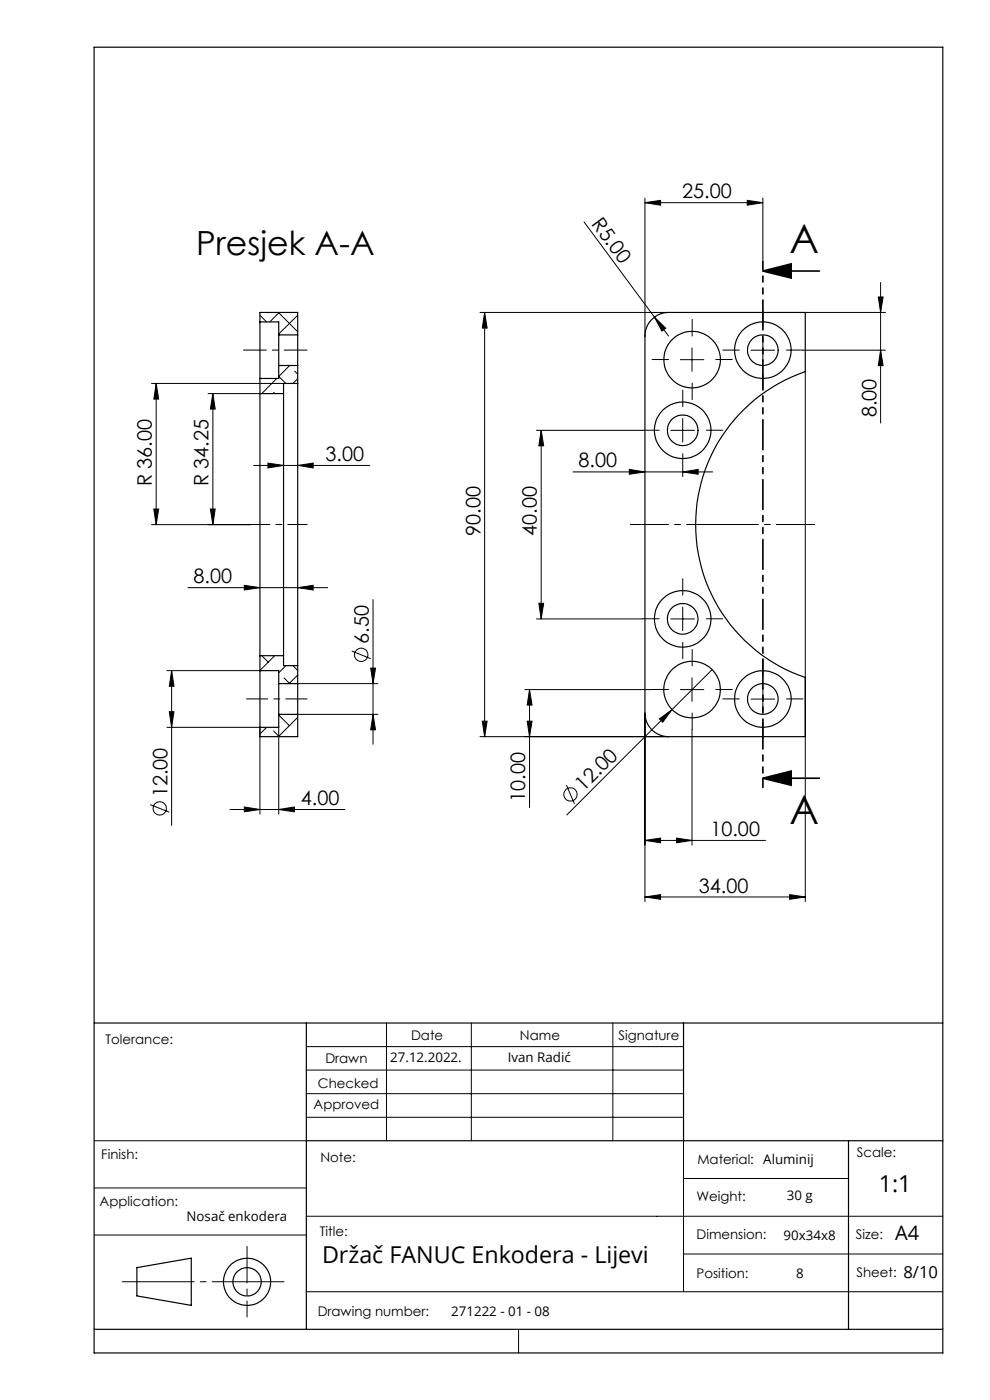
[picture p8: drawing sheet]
<svg xmlns="http://www.w3.org/2000/svg" width="210mm" height="297mm" viewBox="0 0 210 297" stroke-linecap="round" stroke-linejoin="round" font-family="sans-serif">
<g fill="none" stroke="#000" stroke-width=".21">
<path d="M123.9 47.1l14.9 20.2M136.8 43l3.3-.5v1zM136.8 42v29.3M136.8 43h25M158.5 42.5l3.3 .5-3.3 .5zM161.8 42v13.5M186.8 59.9v29.8M55.1 66.9l1.5 1.4M59.1 66.3l4 4.1M59.2 66.3l-2 2M61.5 77.5l-2.4 2.4 1.5 1.4M62.5 78.7l.6 .7"/>
<path d="M63.1 66.9l-4 4M101.8 66.3h40M102.8 66.3l.5 3.3h-1zM102.8 66.3v90M138.8 67.3l2.4 2.3-.8 .6zM138.8 67.3l3 4M144.3 76.3h5M146.8 73.8v5M159.3 74.3h5M161.8 71.8v5M170.3 74.3h17.5M170.8 78.8v112.5"/>
<path d="M170.8 66.3h17M186.3 63h1l-.5 3.3zM186.8 74.3l.5 3.3h-1zM32.1 81.3h28M33.1 81.3l.6 3.4h-1.1zM33.1 81.3v30M44.1 83.5h11M45.2 83.5l.4 3.3h-1zM45.2 83.5v27.8M53.8 98.7h24.6M56.8 98.2l3.3 .5-3.3 .6zM58 83.2l.3 .3"/>
<path d="M58.7 80.3l-3.2 3.2M60.1 83.4l-.1 .1M63.1 80.4l-1 .9M63.1 98.7l3.3-.5v1.1zM113.8 91.3h22.5M114.8 91.3l.5 3.3h-1zM114.8 91.3v40M133.5 99.6l3.3 .5-3.3 .5zM142.3 91.3h5M144.8 88.8v5M144.8 99.8v1.3M32.1 111.3h21"/>
<path d="M32.6 108h1.1l-.6 3.3zM44.6 108h1l-.4 3.3zM121.5 100.1h29.7M144.8 100.1l3.3-.5v1zM39.9 124.7h29.6M51.8 124.2l3.3 .5-3.3 .5zM55.5 139.1l1.4 1.4M58.3 139.1l-3.2 3.1M60 139.1l.1 .1M63.1 124.7l3.3-.5v1zM74.6 138.1l4 1.6M79.1 127.2v30.7"/>
<path d="M113.8 131.3h22.5M114.3 128h1l-.5 3.3zM142.3 131.3h5M144.8 128.8v5M35.4 154.3h19.7v18.4M35.4 142.3h19.7M35.9 151h1l-.5 3.3zM36.4 142.3l.5 3.3h-1zM36.4 142.3v32.8M56.6 154.3l-1.5 1.4M58 155.1l1.2 1.2M59.1 154.3v18.4"/>
<path d="M59.3 151.5l-.2 .2 2.3 2.2M60.3 143.8l1.2 1.2M60.6 141.2l-1.5 1.5M62.1 141.2l1 1M63.1 152.2l-4 4.1M63.1 143.2l-1.8 1.8M63.1 145h17.1M63.1 151.5h17.1M78.6 141.7h1.1l-.6 3.3zM79.1 151.5l.6 3.3h-1.1zM101.8 156.3h40M102.3 153h1l-.5 3.3z"/>
<path d="M111.3 146.3h27M111.8 153h1.1l-.6 3.3zM112.3 146.3l.6 3.3h-1.1zM112.3 146.3v25M136.8 151.3v40M139.9 152.5l2.7-2-2 2.7zM142.6 150.5l-22.4 22.4M144.3 146.3h5M146.8 154.8v24.5M146.8 143.8v5M151.1 142.1l-8.5 8.4M159.3 148.3h5"/>
<path d="M161.8 145.8v5M31.9 170.7l4 1.6M48.8 171.7h24.4M51.8 171.2l3.3 .5-3.3 .5zM59.1 171.7l3.3-.5v1zM120.2 166.5l1.6 4M136.8 178.3l3.3-.5v1zM136.8 178.3h25.6M143.5 177.8l3.3 .5-3.3 .5zM136.8 190.3l3.3-.5v1zM136.8 190.3h34M167.5 189.8l3.3 .5-3.3 .5z"/>
<path d="M82 217v25M100 217v25M130 217v25M65 222h80M65 227h80M65 232h80M65 237h80M20 242h45M20 252h45M65 258h135M145 242v32M145 250h35"/>
<path d="M20 262h45M65 274h135M145 266h55M110 282v5"/>
<circle cx="76.6" cy="138.9" r="1.42"/>
<circle cx="33.9" cy="171.5" r="1.41"/>
<circle cx="121" cy="168.5" r="1.41"/>
</g>
<path d="M161.8 57.5l6-1.5v3zM161.8 57.5h12M161.8 165.1l6-1.5v3zM161.8 165.1h12" fill="none" stroke="#000" stroke-width=".35"/>
<g fill="none" stroke="#000" stroke-width=".25">
<path d="M20 10h180v277h-180zM55.1 68.3v12M55.1 68.3v-2h8v4.7M55.1 68.3h4v2.7M59.1 71v6.5M59.1 71h4M59.1 77.5h4M59.1 77.5v2.8h-4M63.1 71v6.5M63.1 77.5v3.8M138.1 68a4.9 4.9 0 0 1 3.7-1.7h29v12.5a34.3 34.3 0 0 0-23.2 32.5 34.3 34.3 0 0 0 23.2 32.4v12.6h-29a5 5 0 0 1-5-5v-80l.3-1.8zM55.1 83.5v55.6"/>
<path d="M55.1 83.5h5M55.1 80.3v3.2M60.1 83.5v55.6M63.1 81.3v59.9M63.1 81.3h-3v2.2M55.1 139.1v3.2M55.1 139.1h5M60.1 139.1v2.1h3M55.1 142.3v12M55.1 142.3h4v2.7M59.1 145v6.5M59.1 145h4"/>
<path d="M59.1 151.5h4M59.1 151.5v2.8h-4M63.1 145v6.5M63.1 151.5v4.8h-8v-2M63.1 141.2v3.8M20 217h180M65 217v65M145 217v25M65 242h135M180 242v40M29 268.9l11.6-2v10l-11.6-2zM20 282h180"/>
<circle cx="146.8" cy="76.3" r="6"/>
<circle cx="161.8" cy="74.3" r="6"/>
<circle cx="161.8" cy="74.3" r="3.3"/>
<circle cx="144.8" cy="91.3" r="6"/>
<circle cx="144.8" cy="91.3" r="3.2"/>
<circle cx="144.8" cy="131.3" r="3.2"/>
<circle cx="144.8" cy="131.3" r="6"/>
<circle cx="146.8" cy="146.3" r="6"/>
<circle cx="161.8" cy="148.3" r="3.2"/>
<circle cx="161.8" cy="148.3" r="6"/>
<circle cx="52.4" cy="271.9" r="5"/>
<circle cx="52.4" cy="271.9" r="3"/>
</g>
<path d="M51.6 74.3h13.6" fill="none" stroke="#000" stroke-width=".21" stroke-dasharray="15.2 1.3 1.3 1.3" stroke-dashoffset="10.4"/>
<path d="M52.3 148.3h12.9" fill="none" stroke="#000" stroke-width=".21" stroke-dasharray="15.2 1.3 1.3 1.3" stroke-dashoffset="10.7"/>
<path d="M53.2 111.3h12" fill="none" stroke="#000" stroke-width=".21" stroke-dasharray="15.2 1.3 1.3 1.3" stroke-dashoffset="11.1"/>
<path d="M133.7 111.3h39.1" fill="none" stroke="#000" stroke-width=".21" stroke-dasharray="15.2 1.3 1.3 1.3" stroke-dashoffset="7.1"/>
<g fill="none" stroke="#000" stroke-width=".21" stroke-dasharray="15.2 1.3 1.3 1.3">
<path d="M141.8 76.3h-3.5M146.8 71.3v-3.5M151.8 76.3h3.5M156.8 74.3h-3.5M161.8 69.3v-3.5M161.8 79.3v3.5M166.8 74.3h3.5M139.8 91.3h-3.5M144.8 86.3v-3.5M144.8 96.3v3.5M146.8 81.3v3.5M149.8 91.3h3.5"/>
<path d="M139.8 131.3h-3.5M144.8 126.3v-3.5M144.8 136.3v3.5M149.8 131.3h3.5M141.8 146.3h-3.5M146.8 141.3v-3.5M146.8 151.3v3.5M151.8 146.3h3.5M156.8 148.3h-3.5M161.8 143.3v-3.5M161.8 153.3v3.5M166.8 148.3h3.5"/>
</g>
<path d="M161.8 55.5v111.6" fill="none" stroke="#000" stroke-width=".35" stroke-dasharray="6.3 1.3 1.3 1.3 1.3 1.3" stroke-dashoffset="4.5"/>
<path d="M61.4 271.9h-36.6" fill="none" stroke="#000" stroke-width=".21" stroke-dasharray="15.2 1.3 1.3 1.3" stroke-dashoffset="-1.1"/>
<path d="M52.4 264.4v15" fill="none" stroke="#000" stroke-width=".21" stroke-dasharray="15.2 1.3 1.3 1.3" stroke-dashoffset="7.5"/>
<g fill="#000">
<path d="M138.8 67.3l2.4 2.3-.8 .6zM139.9 152.5l2.7-2-2 2.7z"/>
<path d="M136.8 43l3.3-.5v1zM158.5 42.5l3.3 .5-3.3 .5z"/>
<path d="M161.8 57.5l6-1.5v3zM161.8 165.1l6-1.5v3z"/>
<path d="M102.8 66.3l.5 3.3h-1zM102.3 153h1l-.5 3.3zM186.3 63h1l-.5 3.3zM186.8 74.3l.5 3.3h-1zM114.8 91.3l.5 3.3h-1zM114.3 128h1l-.5 3.3zM112.3 146.3l.6 3.3h-1.1zM111.8 153h1.1l-.6 3.3zM45.2 83.5l.4 3.3h-1zM44.6 108h1l-.4 3.3zM33.1 81.3l.6 3.4h-1.1zM32.6 108h1.1l-.6 3.3zM78.6 141.7h1.1l-.6 3.3zM79.1 151.5l.6 3.3h-1.1zM36.4 142.3l.5 3.3h-1zM35.9 151h1l-.5 3.3z"/>
<path d="M56.8 98.2l3.3 .5-3.3 .6zM63.1 98.7l3.3-.5v1.1z"/>
<path d="M144.8 100.1l3.3-.5v1zM133.5 99.6l3.3 .5-3.3 .5zM63.1 124.7l3.3-.5v1zM51.8 124.2l3.3 .5-3.3 .5zM59.1 171.7l3.3-.5v1zM51.8 171.2l3.3 .5-3.3 .5z"/>
<path d="M136.8 190.3l3.3-.5v1zM167.5 189.8l3.3 .5-3.3 .5zM136.8 178.3l3.3-.5v1zM143.5 177.8l3.3 .5-3.3 .5z"/>
</g>
<g font-size="8.5">
<text x="167.4" y="53.6">A</text>
<text x="167.4" y="174.7">A</text>
</g>
<text font-size="7.1" x="41.6" y="54.1">Presjek A-A</text>
<text font-size="4.9" x="186.4" y="252.8">1:1</text>
<text font-size="4.9" fill="#010000" x="68.3" y="267.8">Držač FANUC Enkodera - Lijevi</text>
<g font-size="4.2">
<text x="125.3" y="47.5" transform="rotate(53 125.3 47.5)">R5.00</text>
<text x="144.7" y="42.1">25.00</text>
<text x="185.9" y="88.6" transform="rotate(-90 185.9 88.6)">8.00</text>
<text x="69.1" y="97.8">3.00</text>
<text x="122.7" y="99.2">8.00</text>
<text x="32.2" y="103.2" transform="rotate(-90 32.2 103.2)">R 36.00</text>
<text x="44.2" y="103.2" transform="rotate(-90 44.2 103.2)">R 34.25</text>
<text x="101.9" y="113.7" transform="rotate(-90 101.9 113.7)">90.00</text>
<text x="113.9" y="113.7" transform="rotate(-90 113.9 113.7)">40.00</text>
<text x="41.1" y="123.7">8.00</text>
<text x="78.2" y="136.6" transform="rotate(-90 78.2 136.6)">6.50</text>
<text x="35.5" y="169.2" transform="rotate(-90 35.5 169.2)">12.00</text>
<text x="63.8" y="170.8">4.00</text>
<text x="111.4" y="170.1" transform="rotate(-90 111.4 170.1)">10.00</text>
<text x="123.8" y="168" transform="rotate(-45 123.8 168)">12.00</text>
<text x="150.7" y="177.4">10.00</text>
<text x="148.2" y="189.4">34.00</text>
</g>
<text font-size="4.2" fill="#010000" x="189.9" y="263.1">A4</text>
<text font-size="3.5" x="191.6" y="271.1">8/10</text>
<g font-size="2.8">
<text x="22.4" y="221.4">Tolerance:</text>
<text x="87.2" y="220.6">Date</text>
<text x="110.3" y="220.6">Name</text>
<text x="131.2" y="220.6">Signature</text>
<text x="69" y="225.6">Drawn</text>
<text x="67.4" y="230.8">Checked</text>
<text x="66.5" y="235.4">Approved</text>
<text x="21.5" y="245.8">Finish:</text>
<text x="181.8" y="245.5">Scale:</text>
<text x="68" y="246.4">Note:</text>
<text x="147.9" y="246.9">Material: Aluminij</text>
<text x="21.1" y="255.8">Application:</text>
<text x="147.7" y="254.7">Weight:</text>
<text x="67.9" y="262.2">Title:</text>
<text x="147.7" y="262.9">Dimension:</text>
<text x="181.6" y="262.8">Size:</text>
<text x="147.7" y="271.2">Position:</text>
<text x="181.7" y="271">Sheet:</text>
<text x="67.4" y="279.1">Drawing number:</text>
</g>
<g font-size="2.8" fill="#010000">
<text x="82.8" y="225.3">27.12.2022.</text>
<text x="107.7" y="225.3">Ivan Radić</text>
<text x="166.9" y="254.6">30 g</text>
<text x="39.6" y="259.1">Nosač enkodera</text>
<text x="166.2" y="263">90x34x8</text>
<text x="168.9" y="271.1">8</text>
<text x="95.7" y="279.2">271222 - 01 - 08</text>
</g>
</svg>
